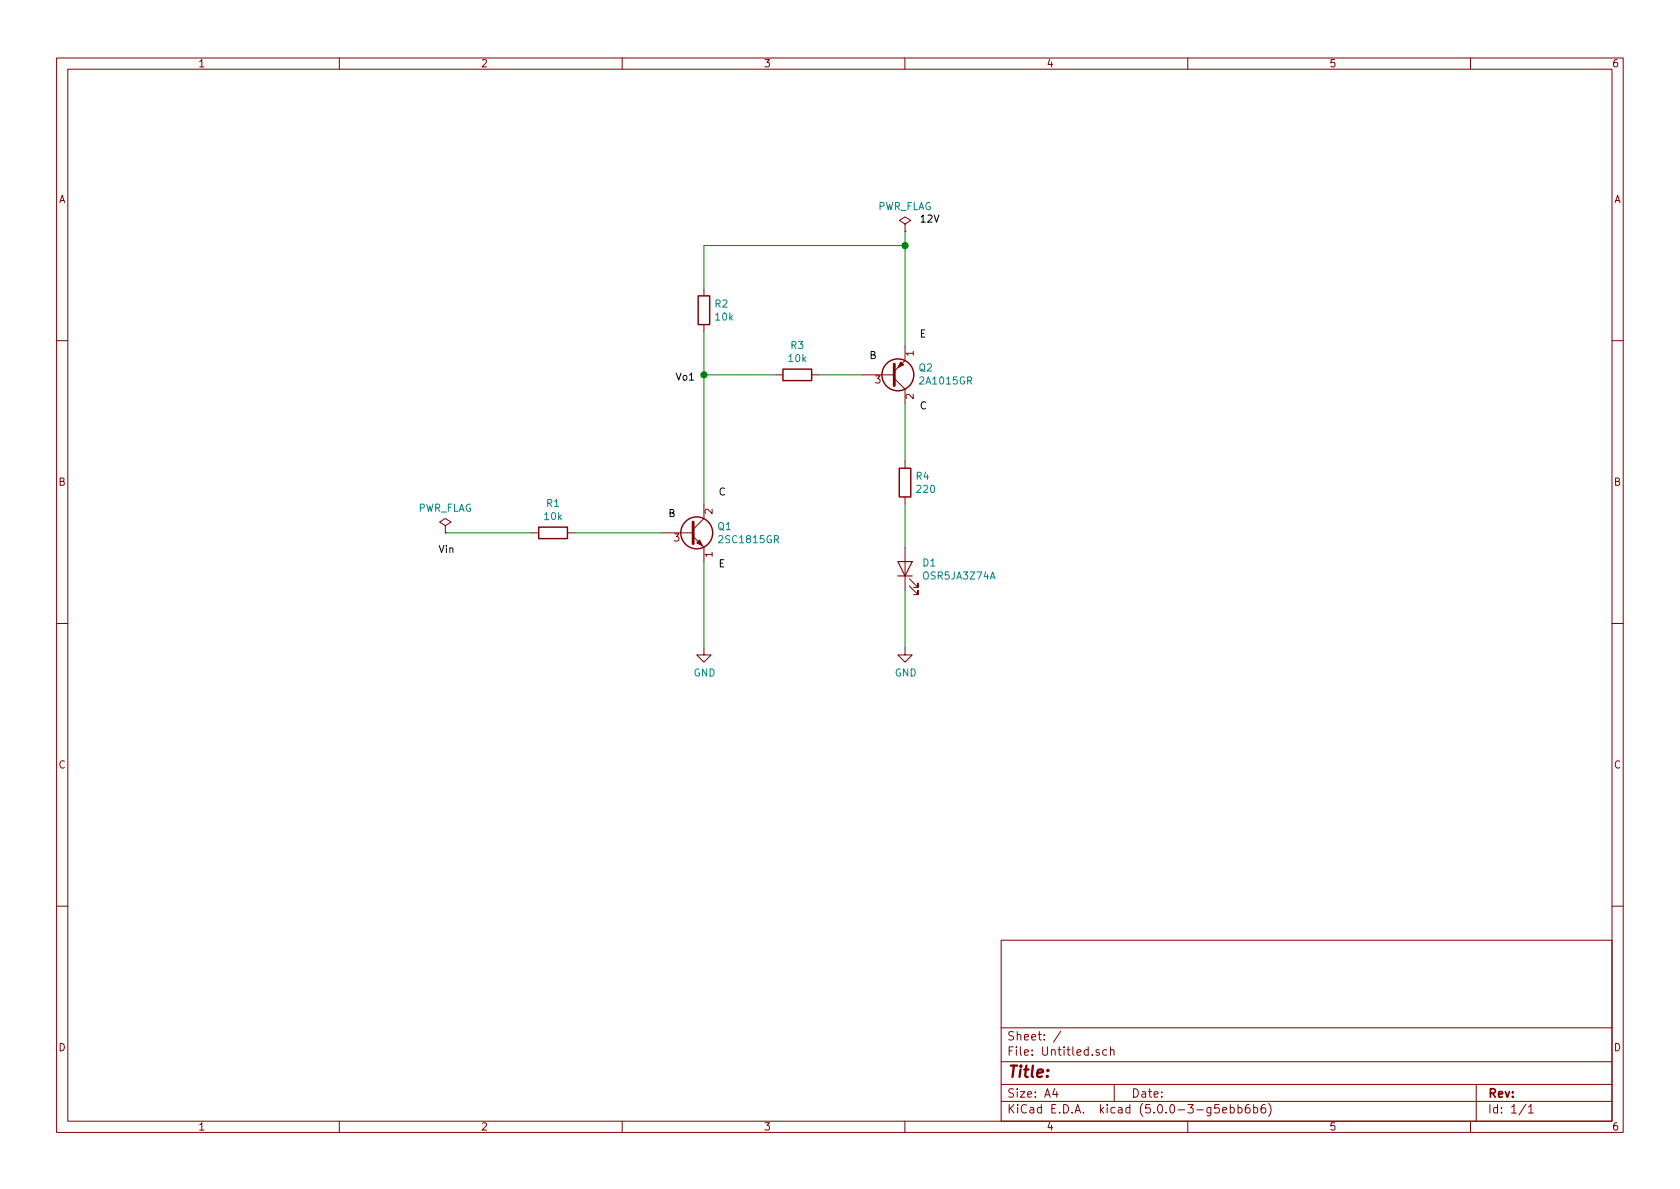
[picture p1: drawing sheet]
EESchema Schematic File Version 4
EELAYER 26 0
EELAYER END
$Descr A4 11693 8268
encoding utf-8
Sheet 1 1
Title ""
Date ""
Rev ""
Comp ""
Comment1 ""
Comment2 ""
Comment3 ""
Comment4 ""
$EndDescr
$Comp
L Device:Q_PNP_ECB Q2
U 1 1
P 6200 2600
F 0 "Q2" H 6391 2554 50  0000 L CNN
F 1 "2A1015GR" H 6391 2645 50  0000 L CNN
F 2 "" H 6400 2700 50  0001 C CNN
F 3 "~" H 6200 2600 50  0001 C CNN
	1    6200 2600
	1    0    0    1   
$EndComp
$Comp
L Device:Q_NPN_ECB Q1
U 1 1
P 4800 3700
F 0 "Q1" H 4991 3746 50  0000 L CNN
F 1 "2SC1815GR" H 4991 3655 50  0000 L CNN
F 2 "" H 5000 3800 50  0001 C CNN
F 3 "~" H 4800 3700 50  0001 C CNN
	1    4800 3700
	1    0    0    -1  
$EndComp
$Comp
L Device:R R4
U 1 1
P 6300 3350
F 0 "R4" H 6370 3396 50  0000 L CNN
F 1 "220" H 6370 3305 50  0000 L CNN
F 2 "" V 6230 3350 50  0001 C CNN
F 3 "~" H 6300 3350 50  0001 C CNN
	1    6300 3350
	1    0    0    -1  
$EndComp
$Comp
L Device:R R2
U 1 1
P 4900 2150
F 0 "R2" H 4970 2196 50  0000 L CNN
F 1 "10k" H 4970 2105 50  0000 L CNN
F 2 "" V 4830 2150 50  0001 C CNN
F 3 "~" H 4900 2150 50  0001 C CNN
	1    4900 2150
	1    0    0    -1  
$EndComp
$Comp
L Device:R R1
U 1 1
P 3850 3700
F 0 "R1" V 3643 3700 50  0000 C CNN
F 1 "10k" V 3734 3700 50  0000 C CNN
F 2 "" V 3780 3700 50  0001 C CNN
F 3 "~" H 3850 3700 50  0001 C CNN
	1    3850 3700
	0    1    1    0   
$EndComp
$Comp
L Device:R R3
U 1 1
P 5550 2600
F 0 "R3" V 5343 2600 50  0000 C CNN
F 1 "10k" V 5434 2600 50  0000 C CNN
F 2 "" V 5480 2600 50  0001 C CNN
F 3 "~" H 5550 2600 50  0001 C CNN
	1    5550 2600
	0    1    1    0   
$EndComp
$Comp
L power:GND #PWR01
U 1 1
P 4900 4500
F 0 "#PWR01" H 4900 4250 50  0001 C CNN
F 1 "GND" H 4905 4327 50  0000 C CNN
F 2 "" H 4900 4500 50  0001 C CNN
F 3 "" H 4900 4500 50  0001 C CNN
	1    4900 4500
	1    0    0    -1  
$EndComp
$Comp
L power:GND #PWR02
U 1 1
P 6300 4500
F 0 "#PWR02" H 6300 4250 50  0001 C CNN
F 1 "GND" H 6305 4327 50  0000 C CNN
F 2 "" H 6300 4500 50  0001 C CNN
F 3 "" H 6300 4500 50  0001 C CNN
	1    6300 4500
	1    0    0    -1  
$EndComp
$Comp
L power:PWR_FLAG #FLG02
U 1 1
P 6300 1600
F 0 "#FLG02" H 6300 1675 50  0001 C CNN
F 1 "PWR_FLAG" H 6300 1774 50  0000 C CNN
F 2 "" H 6300 1600 50  0001 C CNN
F 3 "~" H 6300 1600 50  0001 C CNN
	1    6300 1600
	1    0    0    -1  
$EndComp
$Comp
L power:PWR_FLAG #FLG01
U 1 1
P 3100 3700
F 0 "#FLG01" H 3100 3775 50  0001 C CNN
F 1 "PWR_FLAG" H 3100 3874 50  0000 C CNN
F 2 "" H 3100 3700 50  0001 C CNN
F 3 "~" H 3100 3700 50  0001 C CNN
	1    3100 3700
	1    0    0    -1  
$EndComp
Wire Wire Line
	6300 1600 6300 1700
Wire Wire Line
	6300 2800 6300 3200
Wire Wire Line
	4900 3900 4900 4500
Wire Wire Line
	4900 2300 4900 2600
Wire Wire Line
	4900 2000 4900 1700
Wire Wire Line
	4900 1700 6300 1700
Connection ~ 6300 1700
Wire Wire Line
	6300 1700 6300 2400
Wire Wire Line
	5700 2600 6000 2600
Wire Wire Line
	5400 2600 4900 2600
Connection ~ 4900 2600
Wire Wire Line
	4600 3700 4000 3700
Wire Wire Line
	3700 3700 3100 3700
Text Label 3050 3850 0    50   ~ 0
Vin
Text Label 5000 3950 0    50   ~ 0
E
Text Label 5000 3450 0    50   ~ 0
C
Text Label 4650 3600 0    50   ~ 0
B
Text Label 6400 2350 0    50   ~ 0
E
Text Label 6400 2850 0    50   ~ 0
C
Text Label 6050 2500 0    50   ~ 0
B
Text Label 6400 1550 0    50   ~ 0
12V
Text Label 4700 2650 0    50   ~ 0
Vo1
$Comp
L Device:LED D1
U 1 1
P 6300 3950
F 0 "D1" V 6338 3833 50  0000 R CNN
F 1 "OSR5JA3Z74A" V 6247 3833 50  0000 R CNN
F 2 "" H 6300 3950 50  0001 C CNN
F 3 "~" H 6300 3950 50  0001 C CNN
	1    6300 3950
	0    -1   -1   0   
$EndComp
Wire Wire Line
	4900 2600 4900 3500
Wire Wire Line
	6300 3500 6300 3800
Wire Wire Line
	6300 4100 6300 4500
$EndSCHEMATC
